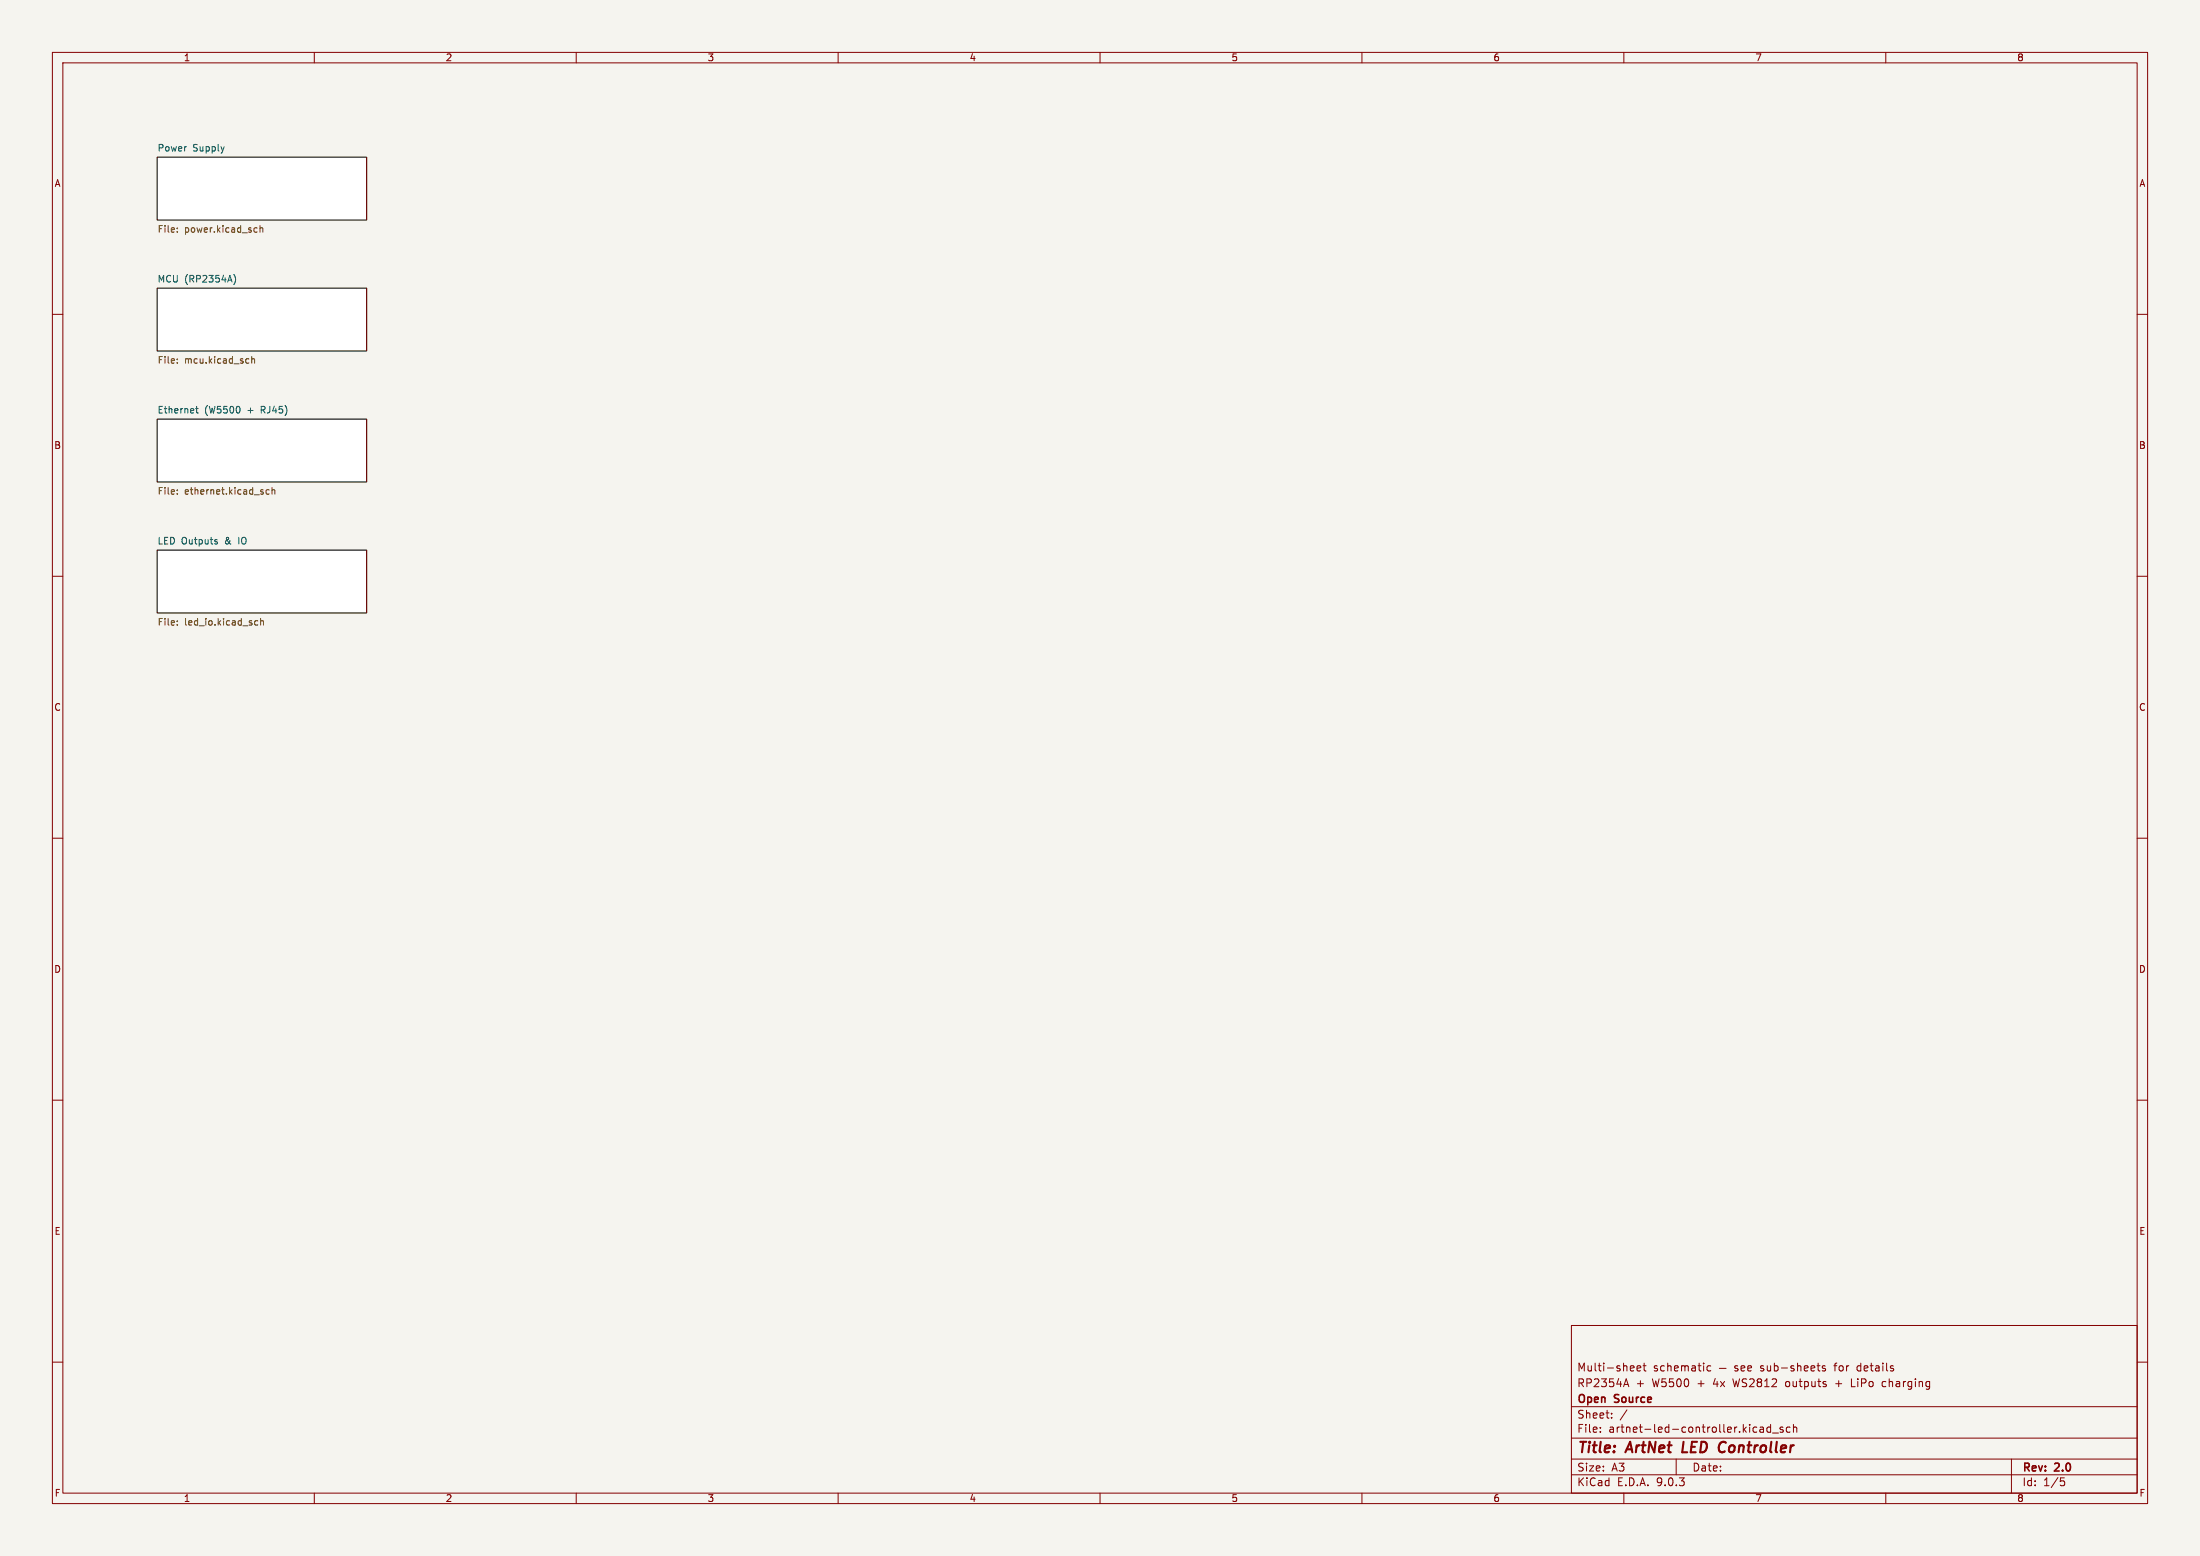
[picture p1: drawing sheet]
<svg xmlns="http://www.w3.org/2000/svg" width="420mm" height="297mm" viewBox="0 0 420 297" stroke-linecap="round" stroke-linejoin="round" font-family="sans-serif">
<path d="M0 0h420v297h-420z" fill="#f5f4ef" stroke="#f5f4ef" stroke-width=".19"/>
<g fill="none" stroke="#840000" stroke-width=".19">
<path d="M10 10h400v277h-400zM12 12h396v273h-396zM60 10v2M110 10v2M160 10v2M210 10v2M260 10v2M310 10v2M360 10v2M10 60h2M408 60h2M10 110h2"/>
<path d="M408 110h2M10 160h2M408 160h2M10 210h2M408 210h2M300 253h108v32h-108zM10 260h2M300 278.5h108M300 274.5h108M300 268.5h108M305.5 273.2v.2M305.5 272.5v.1"/>
<path d="M307.7 270.5v.2M307.7 269.8v.1M310.1 264.3h.7M310.4 263.2l.5 1.5M310.6 269.1l-1.3 1.9M311.9 260.8v.2l-.7 .2M312.5 261.2l.7-.2v-.2l-.5-.1-.2 .2 .1 .7h.6M313.7 260.7h.5M313.9 260.2v1.3l.3 .2M320 278.5v3M326.6 260.8l-.4-.1-.3 .3 .1 .6h.6M328.2 261.2h1.3"/>
<path d="M331.7 260.8l-.3-.1-.2 .2v.2l.5 .2v.3h-.5M332.4 261.2l.7-.2-.1-.2-.4-.1-.2 .2v.7h.6M333.7 261.2l.7-.2-.1-.2-.4-.1-.2 .2v.7h.6M336 272.5h.6l.1 .9M336.7 272.7l-.5 .1a.29 .29 0 0 0-.3 .3 .29 .29 0 0 0 .3 .3l.5-.1M338 272.5l-.4-.1-.3 .3 .1 .6h.6M338 271.9v1.5M338.4 273.5h1.1M340.4 272.5l-.4-.1-.2 .2 .1 .2 .5 .2v.3h-.6M341.7 272.5l-.4-.1-.3 .3 .2 .6h.5M342.4 272.5l.2-.1 .3 .1 .1 .9M342.4 271.9v1.5"/>
<path d="M346.9 260.7h.5M347.2 261.6l.2 .1M348.4 260.8l-.3-.1-.2 .2v.2l.5 .2v.3h-.5M353.4 263.2v1.5h.8M359.9 263.7l-.5 .1-.1 .2 .1 .5 .5 .2M384 278.5v6.5M408 260h2M60 285v2M110 285v2M160 285v2M210 285v2M260 285v2"/>
<path d="M300 281.5h108M310 285v2M360 285v2M393.4 282.1h.7M393.5 282.7h.4l.3 .2-.2 .6-.5 .1"/>
</g>
<path d="M321.4 275.2l-.3 2h1M329.1 275.2l-.5 .1M329.2 277.1l-.5 .1" fill="none" stroke="#840000" stroke-width=".4"/>
<g fill="#fff" stroke="#fff" stroke-width=".19">
<path d="M30 30h40v12h-40z"/>
<path d="M30 55h40v12h-40z"/>
<path d="M30 80h40v12h-40z"/>
<path d="M30 105h40v12h-40z"/>
</g>
<path d="M30 30h40v12h-40zM30 55h40v12h-40zM30 80h40v12h-40zM30 105h40v12h-40z" fill="none" stroke="#000" stroke-width=".2"/>
<g fill="none" stroke="#725600" stroke-width=".19">
<path d="M33.8 44.2v.1M33.8 43.5v.2M48.7 43.5h.4M49.1 44.3h-.4M49.6 43.6l.2-.1h.3l.1 .8M49.6 43.1v1.2M33.8 68.5v.2M33.8 69.2v.1M47.4 68.5h.1M47.5 69.3h-.1M48.1 68.1v1.2M48.1 68.6l.1-.1h.3l.1 .8"/>
<path d="M33.8 93.5v.2M33.8 94.2v.1M51.4 93.5h-.4l-.2 .2 .1 .6h.5M51.9 93.6l.2-.1h.3l.1 .8M51.9 93.1v1.2M33.8 118.5v.2M33.8 119.2v.1M48.7 119.3h.5M48.7 118.5h.5M49.8 118.6l.1-.1h.3l.1 .8M49.8 118.1v1.2"/>
</g>
<path d="M44.6 52.4a1.46 1.46 0 0 1 0 1.9M37.4 78h.4M37.5 77.6v1.1l.3 .1M45.8 77.8v.8M41.3 103.4l.2 .2-.2 .2M41.3 103l.2 .1" fill="none" stroke="#006464" stroke-width=".19"/>
<g font-size="2.8" fill="#840000">
<text x="301" y="277.9">Title:</text>
<text x="310.6" y="277.9">ArtNet</text>
<text x="322" y="277.9">LED</text>
<text x="329.8" y="277.9">Controller</text>
</g>
<g font-size="2.1" fill="#840000">
<text x="301" y="262">Multi-sheet</text>
<text x="315.6" y="262">schematic</text>
<text x="336.3" y="262">sub-sheets</text>
<text x="350.6" y="262">for</text>
<text x="355.1" y="262">details</text>
<text x="301" y="268.2">Open</text>
<text x="301" y="265">RP2354A</text>
<text x="308.3" y="268.2">Source</text>
<text x="312.3" y="265">+</text>
<text x="315.4" y="265">W5500</text>
<text x="324.2" y="265">+</text>
<text x="327.3" y="265">4x</text>
<text x="331.3" y="265">WS2812</text>
<text x="341.4" y="265">outputs</text>
<text x="351.1" y="265">+</text>
<text x="354.2" y="265">LiPo</text>
<text x="360.3" y="265">charging</text>
<text x="301" y="273.7">File:</text>
<text x="301" y="271">Sheet:</text>
<text x="307.1" y="273.7">artnet-led-controller.kicad_sch</text>
<text x="301" y="281.1">Size:</text>
<text x="307.6" y="281.1">A3</text>
<text x="323" y="281.1">Date:</text>
<text x="386" y="281.3">Rev:</text>
<text x="392.4" y="281.3">2.0</text>
<text x="301" y="283.9">KiCad</text>
<text x="308.7" y="283.9">E.D.A.</text>
<text x="316.3" y="283.9">9.0.3</text>
<text x="386" y="283.9">Id:</text>
<text x="390.1" y="283.9">1/5</text>
</g>
<g font-size="1.8" fill="#840000">
<text x="35" y="11.9">1</text>
<text x="85" y="11.9">2</text>
<text x="135" y="11.9">3</text>
<text x="185" y="11.9">4</text>
<text x="235" y="11.9">5</text>
<text x="285" y="11.9">6</text>
<text x="335" y="11.9">7</text>
<text x="385" y="11.9">8</text>
<text x="10.3" y="35.9">A</text>
<text x="408.3" y="35.9">A</text>
<text x="10.3" y="85.9">B</text>
<text x="408.2" y="85.9">B</text>
<text x="10.3" y="135.9">C</text>
<text x="408.2" y="135.9">C</text>
<text x="10.3" y="185.9">D</text>
<text x="408.2" y="185.9">D</text>
<text x="10.3" y="235.9">E</text>
<text x="408.3" y="235.9">E</text>
<text x="10.3" y="285.9">F</text>
<text x="35" y="286.9">1</text>
<text x="85" y="286.9">2</text>
<text x="135" y="286.9">3</text>
<text x="185" y="286.9">4</text>
<text x="235" y="286.9">5</text>
<text x="285" y="286.9">6</text>
<text x="335" y="286.9">7</text>
<text x="385" y="286.9">8</text>
<text x="408.3" y="285.9">F</text>
</g>
<g font-size="1.8" fill="#006464">
<text x="30" y="29">Power</text>
<text x="36.8" y="29">Supply</text>
<text x="30" y="54">MCU (RP2354A)</text>
<text x="30" y="79">Ethernet</text>
<text x="39" y="79">(W5500</text>
<text x="47.3" y="79">+</text>
<text x="50.1" y="79">RJ45)</text>
<text x="30" y="104">LED Outputs</text>
<text x="43" y="104">&amp;</text>
<text x="45.8" y="104">IO</text>
</g>
<g font-size="1.8" fill="#725600">
<text x="30" y="44.7">File:</text>
<text x="35.2" y="44.7">power.kicad_sch</text>
<text x="30" y="69.7">File:</text>
<text x="35.2" y="69.7">mcu.kicad_sch</text>
<text x="30" y="94.7">File:</text>
<text x="35.2" y="94.7">ethernet.kicad_sch</text>
<text x="30" y="119.7">File:</text>
<text x="35.2" y="119.7">led_io.kicad_sch</text>
</g>
</svg>
